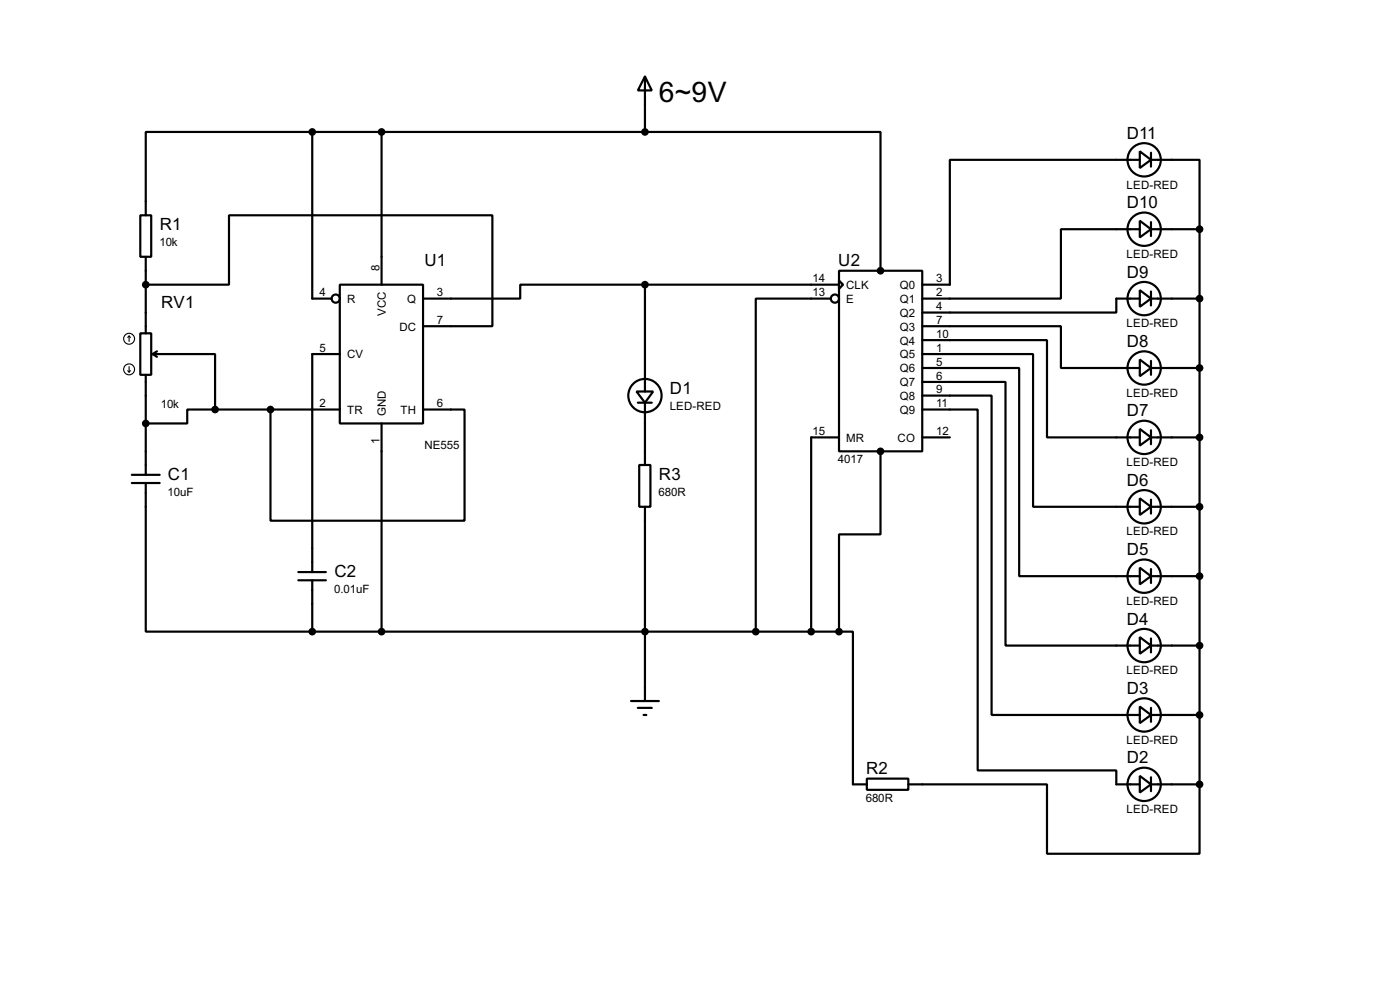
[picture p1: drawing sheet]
<svg xmlns="http://www.w3.org/2000/svg" width="256mm" height="180mm" viewBox="0 0 256 180" stroke-linecap="round" stroke-linejoin="round" font-family="sans-serif">
<g fill="none" stroke="#000" stroke-width=".4">
<path d="M118.2 14l1.2 2.6h-2.5zM118.2 14v10.2M25.7 39.4h2v7.6h-2zM57.2 24.2h-30.5v15.2M57.2 24.2v30.5h3.6M57.2 24.2h61M69.9 24.2v27.9M118.2 24.2h43.1v25.4M208.8 27.7l2.1 1.6-2.1 1.5zM208.8 29.3h-34.8v22.8h-5M210.9 29.3h8.9v12.7M210.9 28v2.5"/>
<path d="M26.7 52.1h15.3v-12.7h48.2v20.3h-12.7M26.7 47v14M62.3 52.1h15.2v25.4h-15.2zM118.2 52.1h-22.9v2.6h-17.8M118.2 52.1v19.6M118.2 52.1h35.5M152.2 54.7h-13.7v60.9M153.7 49.6h15.3v33h-15.3zM153.7 51.4l.8 .7-.8 .8zM169 59.7h25.4v7.7h14.4M208.8 53.1l2.1 1.6-2.1 1.5zM208.8 40.4l2.1 1.6-2.1 1.5z"/>
<path d="M208.8 54.7h-4.3v2.5h-35.5M208.8 42h-14.4v12.7h-25.4M210.9 42h8.9M210.9 54.7h8.9M210.9 40.7v2.5M210.9 53.4v2.5M219.8 42v101.6M25.7 61h2v7.6h-2zM26.7 68.6v18.3M28 64.8h11.4v10.2M28 64.8l.8 .5M28.8 64.3l-.8 .5"/>
<path d="M39.4 75h-5.1v2.5h-7.6M39.4 75h22.9M49.6 75v20.3h35.5v-20.3h-7.6M62.3 64.8h-5.1v39.9M69.9 77.5v38.1M116.6 71.7h3.1l-1.5 2zM116.9 73.7h2.5M118.2 73.7v11.4M169 75h10.1v66h25.4v2.6h4.3M169 72.4h12.7v58.5h27.1M169 69.9h15.2v48.3h24.6M169 67.4h17.7v38.1h22.1"/>
<path d="M169 64.8h20.3v28h19.5M169 62.3h22.8v17.8h17M208.8 78.5l2.1 1.6-2.1 1.5zM208.8 65.8l2.1 1.6-2.1 1.5zM210.9 67.4h8.9M210.9 66.1v2.5M210.9 78.8v2.5M24.2 88.4h5.1M24.2 86.9h5.1M26.7 88.4v27.2h30.5M117.1 85.1h2.1v7.7h-2.1zM118.2 92.8v35.5"/>
<path d="M153.7 80.1h-5.1v35.5M161.3 82.6v15.2h-7.6v17.8M169 80.1h5M208.8 91.2l2.1 1.6-2.1 1.5zM210.9 80.1h8.9M210.9 92.8h8.9M210.9 91.5v2.5M54.7 106.2h5M54.7 104.7h5M57.2 106.2v9.4M57.2 115.6h96.5M153.7 115.6h2.6v28h2.5"/>
<path d="M208.8 116.6l2.1 1.6-2.1 1.5zM208.8 103.9l2.1 1.6-2.1 1.5zM210.9 105.5h8.9M210.9 118.2h8.9M210.9 104.2v2.5M210.9 116.9v2.5M115.6 128.3h5.1M116.9 129.6h2.5M117.9 130.9h.5M208.8 129.3l2.1 1.6-2.1 1.5zM210.9 130.9h8.9M210.9 129.6v2.5"/>
<path d="M158.8 142.5h7.6v2.1h-7.6zM166.4 143.6h25.4v12.7h28v-12.7M208.8 142l2.1 1.6-2.1 1.5zM210.9 143.6h8.9M210.9 142.3v2.5"/>
<circle cx="209.6" cy="29.3" r="3.1"/>
<circle cx="61.5" cy="54.7" r=".75"/>
<circle cx="152.9" cy="54.7" r=".75"/>
<circle cx="209.6" cy="42" r="3.1"/>
<circle cx="209.6" cy="54.7" r="3.1"/>
<circle cx="118.1" cy="72.4" r="3.1"/>
<circle cx="209.6" cy="67.4" r="3.1"/>
<circle cx="209.6" cy="92.8" r="3.1"/>
<circle cx="209.6" cy="80.1" r="3.1"/>
<circle cx="209.6" cy="118.2" r="3.1"/>
<circle cx="209.6" cy="105.5" r="3.1"/>
<circle cx="209.6" cy="130.9" r="3.1"/>
<circle cx="209.6" cy="143.6" r="3.1"/>
</g>
<g fill="none" stroke="#000" stroke-width=".2">
<path d="M23.4 67.9l.3 .2M23.7 61.5l-.3 .3M23.7 61.5l.2 .3M23.7 61.5v1M23.7 67.1v1M23.9 67.9l-.2 .2"/>
<circle cx="23.6" cy="67.6" r="1"/>
<circle cx="23.6" cy="62" r="1"/>
</g>
<g fill="#000" stroke="#000" stroke-width=".4">
<circle cx="57.2" cy="24.2" r=".5"/>
<circle cx="69.9" cy="24.2" r=".5"/>
<circle cx="118.1" cy="24.2" r=".5"/>
<circle cx="26.7" cy="52.1" r=".5"/>
<circle cx="118.1" cy="52.1" r=".5"/>
<circle cx="161.3" cy="49.6" r=".5"/>
<circle cx="219.7" cy="54.7" r=".5"/>
<circle cx="219.7" cy="42" r=".5"/>
<circle cx="26.7" cy="77.5" r=".5"/>
<circle cx="39.4" cy="75" r=".5"/>
<circle cx="49.5" cy="75" r=".5"/>
<circle cx="219.7" cy="67.4" r=".5"/>
<circle cx="161.3" cy="82.6" r=".5"/>
<circle cx="219.7" cy="80.1" r=".5"/>
<circle cx="219.7" cy="92.8" r=".5"/>
<circle cx="57.2" cy="115.6" r=".5"/>
<circle cx="69.9" cy="115.6" r=".5"/>
<circle cx="118.1" cy="115.6" r=".5"/>
<circle cx="138.4" cy="115.6" r=".5"/>
<circle cx="148.6" cy="115.6" r=".5"/>
<circle cx="153.7" cy="115.6" r=".5"/>
<circle cx="219.7" cy="105.5" r=".5"/>
<circle cx="219.7" cy="118.2" r=".5"/>
<circle cx="219.7" cy="130.9" r=".5"/>
<circle cx="219.7" cy="143.6" r=".5"/>
</g>
<text font-size="5.8" x="120.7" y="18.7">6~9V</text>
<g font-size="3.5">
<text x="206.4" y="25.4">D11</text>
<text x="206.4" y="38.1">D10</text>
<text x="29.3" y="42.1">R1</text>
<text x="77.8" y="48.7">U1</text>
<text x="153.6" y="48.7">U2</text>
<text x="206.4" y="50.8">D9</text>
<text x="29.5" y="56.4">RV1</text>
<text x="206.4" y="63.5">D8</text>
<text x="122.7" y="72.1">D1</text>
<text x="206.4" y="76.2">D7</text>
<text x="30.8" y="87.8">C1</text>
<text x="120.7" y="87.8">R3</text>
<text x="206.4" y="88.9">D6</text>
<text x="206.4" y="101.6">D5</text>
<text x="61.3" y="105.6">C2</text>
<text x="206.4" y="114.3">D4</text>
<text x="206.4" y="127">D3</text>
<text x="158.7" y="141.7">R2</text>
<text x="206.4" y="139.7">D2</text>
</g>
<g font-size="2.4">
<text x="206.4" y="34.5">LED-RED</text>
<text x="29.2" y="45">10k</text>
<text x="206.4" y="47.2">LED-RED</text>
<text x="69.5" y="49.5" transform="rotate(-90 69.5 49.5)">8</text>
<text x="148.9" y="51.7">14</text>
<text x="155" y="52.9">CLK</text>
<text x="164.8" y="52.9">Q0</text>
<text x="171.5" y="51.7">3</text>
<text x="58.6" y="54.3">4</text>
<text x="63.6" y="55.4">R</text>
<text x="70.7" y="57.9" transform="rotate(-90 70.7 57.9)">VCC</text>
<text x="74.6" y="55.4">Q</text>
<text x="80.1" y="59.3">7</text>
<text x="80.1" y="54.3">3</text>
<text x="148.9" y="54.3">13</text>
<text x="155" y="55.4">E</text>
<text x="164.8" y="55.4">Q1</text>
<text x="164.8" y="58">Q2</text>
<text x="171.5" y="54.3">2</text>
<text x="171.5" y="56.8">4</text>
<text x="171.5" y="59.3">7</text>
<text x="206.4" y="59.9">LED-RED</text>
<text x="58.6" y="64.4">5</text>
<text x="63.6" y="65.6">CV</text>
<text x="73.2" y="60.5">DC</text>
<text x="164.8" y="60.5">Q3</text>
<text x="164.8" y="63.1">Q4</text>
<text x="164.8" y="65.6">Q5</text>
<text x="171.5" y="61.9">10</text>
<text x="171.5" y="64.4">1</text>
<text x="164.8" y="68.1">Q6</text>
<text x="164.8" y="70.7">Q7</text>
<text x="171.5" y="67">5</text>
<text x="171.5" y="69.5">6</text>
<text x="171.5" y="72">9</text>
<text x="29.5" y="74.6">10k</text>
<text x="58.6" y="74.6">2</text>
<text x="63.6" y="75.8">TR</text>
<text x="70.7" y="76.2" transform="rotate(-90 70.7 76.2)">GND</text>
<text x="73.4" y="75.8">TH</text>
<text x="80.1" y="74.6">6</text>
<text x="122.7" y="75">LED-RED</text>
<text x="164.8" y="73.2">Q8</text>
<text x="164.8" y="75.8">Q9</text>
<text x="171.5" y="74.6">11</text>
<text x="206.4" y="72.6">LED-RED</text>
<text x="69.5" y="81.2" transform="rotate(-90 69.5 81.2)">1</text>
<text x="77.7" y="82.2">NE555</text>
<text x="148.9" y="79.7">15</text>
<text x="155" y="80.8">MR</text>
<text x="164.4" y="80.8">CO</text>
<text x="171.5" y="79.7">12</text>
<text x="153.5" y="84.8">4017</text>
<text x="206.4" y="85.3">LED-RED</text>
<text x="30.7" y="90.8">10uF</text>
<text x="120.7" y="90.8">680R</text>
<text x="206.4" y="98">LED-RED</text>
<text x="61.2" y="108.5">0.01uF</text>
<text x="206.4" y="110.7">LED-RED</text>
<text x="206.4" y="123.4">LED-RED</text>
<text x="206.4" y="136.1">LED-RED</text>
<text x="158.6" y="146.8">680R</text>
<text x="206.4" y="148.8">LED-RED</text>
</g>
</svg>
